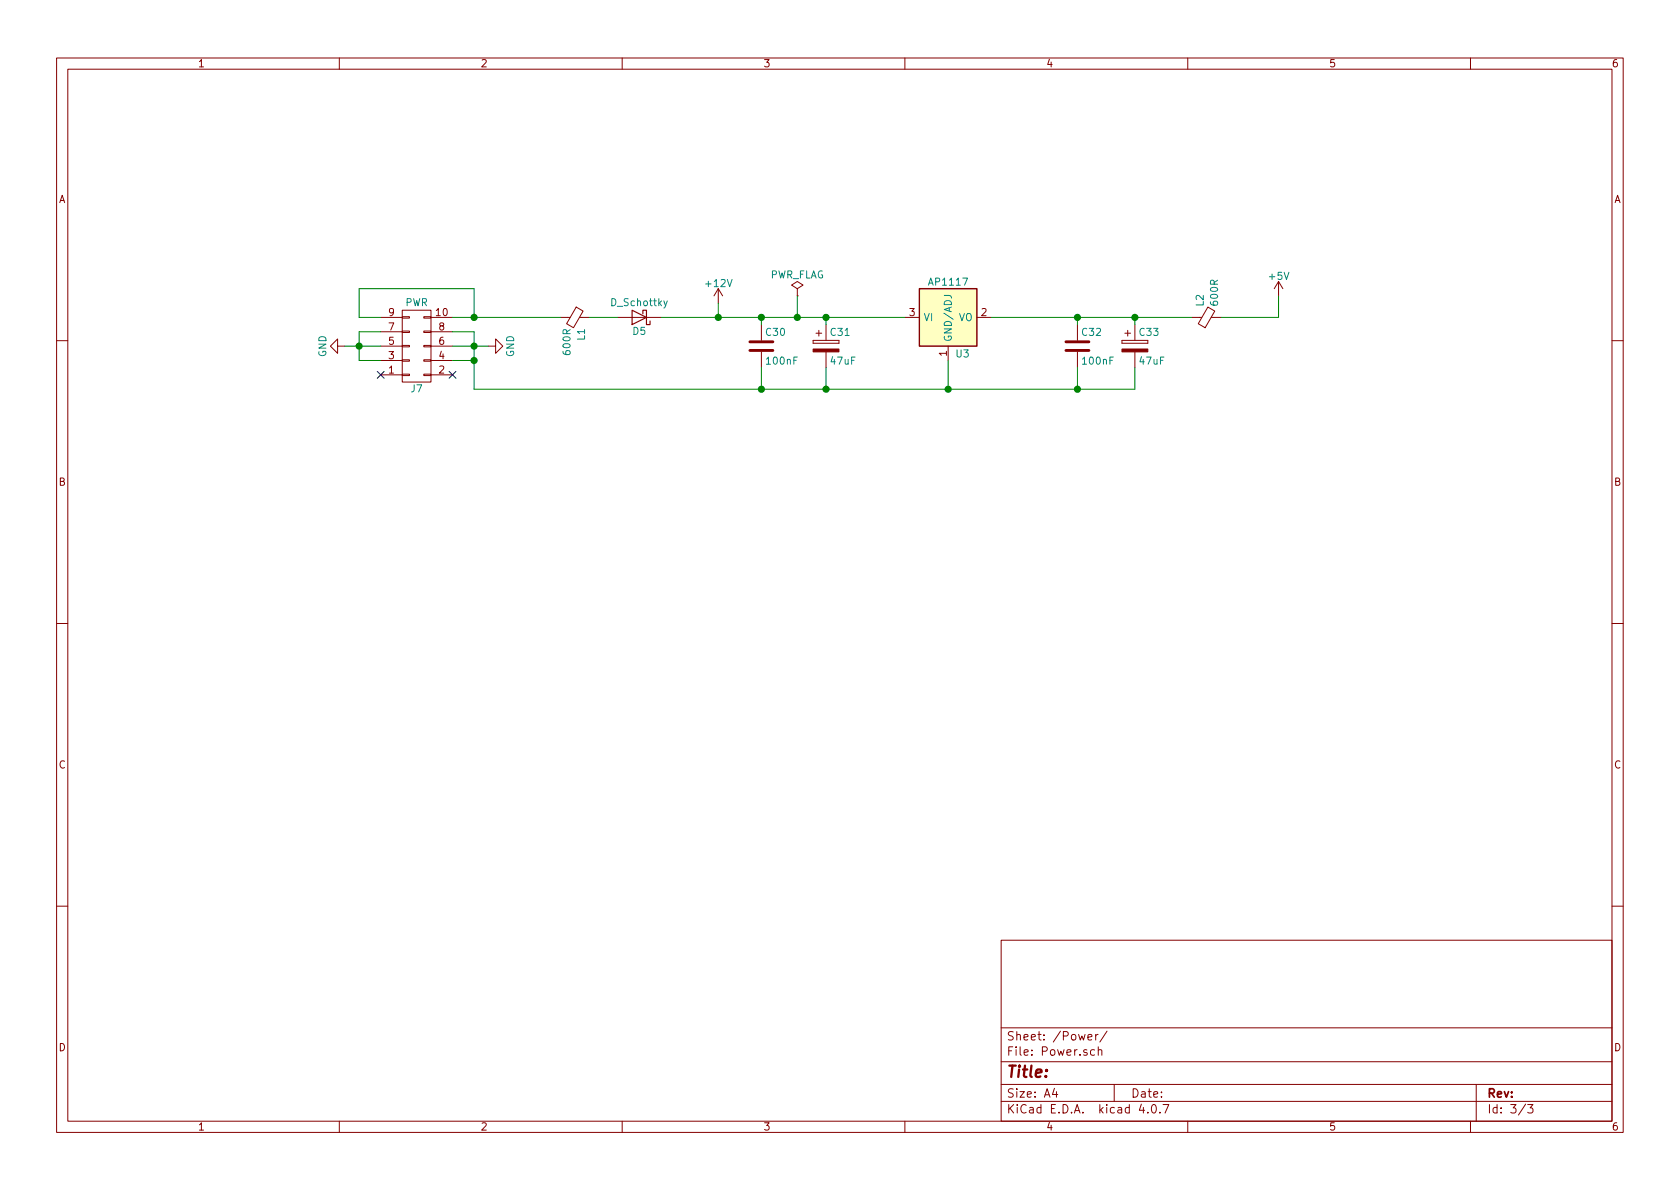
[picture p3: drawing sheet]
EESchema Schematic File Version 2
LIBS:valves
LIBS:power
LIBS:device
LIBS:transistors
LIBS:conn
LIBS:linear
LIBS:regul
LIBS:74xx
LIBS:cmos4000
LIBS:adc-dac
LIBS:memory
LIBS:xilinx
LIBS:microcontrollers
LIBS:dsp
LIBS:microchip
LIBS:analog_switches
LIBS:motorola
LIBS:texas
LIBS:intel
LIBS:audio
LIBS:interface
LIBS:digital-audio
LIBS:philips
LIBS:display
LIBS:cypress
LIBS:siliconi
LIBS:opto
LIBS:atmel
LIBS:contrib
LIBS:switches
LIBS:Sampler-cache
EELAYER 25 0
EELAYER END
$Descr A4 11693 8268
encoding utf-8
Sheet 42 3
Title ""
Date ""
Rev ""
Comp ""
Comment1 ""
Comment2 ""
Comment3 ""
Comment4 ""
$EndDescr
$Comp
L CONN_02X05 J7
U 1 1
P 2900 2400
F 0 "J7" H 2900 2700 50  0000 C CNN
F 1 "PWR" H 2900 2100 50  0000 C CNN
F 2 "Pin_Headers:Pin_Header_Straight_2x05_Pitch2.54mm" H 2900 1200 50  0001 C CNN
F 3 "" H 2900 1200 50  0001 C CNN
	1    2900 2400
	1    0    0    1   
$EndComp
$Comp
L GND #PWR032
U 1 1
P 3400 2400
F 0 "#PWR032" H 3400 2150 50  0001 C CNN
F 1 "GND" H 3400 2250 50  0000 C CNN
F 2 "" H 3400 2400 50  0001 C CNN
F 3 "" H 3400 2400 50  0001 C CNN
	1    3400 2400
	0    -1   -1   0   
$EndComp
Wire Wire Line
	3150 2400 3400 2400
Wire Wire Line
	3150 2300 3300 2300
Wire Wire Line
	3300 2300 3300 2700
Connection ~ 3300 2400
Wire Wire Line
	3300 2500 3150 2500
$Comp
L GND #PWR033
U 1 1
P 2400 2400
F 0 "#PWR033" H 2400 2150 50  0001 C CNN
F 1 "GND" H 2400 2250 50  0000 C CNN
F 2 "" H 2400 2400 50  0001 C CNN
F 3 "" H 2400 2400 50  0001 C CNN
	1    2400 2400
	0    1    -1   0   
$EndComp
Wire Wire Line
	2400 2400 2650 2400
Wire Wire Line
	2650 2300 2500 2300
Wire Wire Line
	2500 2300 2500 2500
Connection ~ 2500 2400
Wire Wire Line
	2500 2500 2650 2500
NoConn ~ 3150 2600
NoConn ~ 2650 2600
$Comp
L Ferrite_Bead_Small L1
U 1 1
P 4000 2200
F 0 "L1" H 4075 2250 50  0000 L CNN
F 1 "600R" H 4075 2150 50  0000 L CNN
F 2 "Capacitors_SMD:C_0805_HandSoldering" V 3930 2200 50  0001 C CNN
F 3 "" H 4000 2200 50  0001 C CNN
	1    4000 2200
	0    1    1    0   
$EndComp
Wire Wire Line
	2650 2200 2500 2200
Wire Wire Line
	2500 2200 2500 2000
Wire Wire Line
	2500 2000 3300 2000
Wire Wire Line
	3300 2000 3300 2200
Wire Wire Line
	3150 2200 3900 2200
Connection ~ 3300 2200
$Comp
L D_Schottky D5
U 1 1
P 4450 2200
F 0 "D5" H 4450 2300 50  0000 C CNN
F 1 "D_Schottky" H 4450 2100 50  0000 C CNN
F 2 "Diodes_SMD:D_SOD-323_HandSoldering" H 4450 2200 50  0001 C CNN
F 3 "" H 4450 2200 50  0001 C CNN
	1    4450 2200
	-1   0    0    1   
$EndComp
Wire Wire Line
	4100 2200 4300 2200
$Comp
L +12V #PWR034
U 1 1
P 5000 2100
F 0 "#PWR034" H 5000 1950 50  0001 C CNN
F 1 "+12V" H 5000 2240 50  0000 C CNN
F 2 "" H 5000 2100 50  0001 C CNN
F 3 "" H 5000 2100 50  0001 C CNN
	1    5000 2100
	1    0    0    -1  
$EndComp
Wire Wire Line
	4600 2200 6300 2200
Wire Wire Line
	5000 2200 5000 2100
$Comp
L C C30
U 1 1
P 5300 2400
F 0 "C30" H 5325 2500 50  0000 L CNN
F 1 "100nF" H 5325 2300 50  0000 L CNN
F 2 "Capacitors_SMD:C_0603_HandSoldering" H 5338 2250 50  0001 C CNN
F 3 "" H 5300 2400 50  0001 C CNN
	1    5300 2400
	1    0    0    -1  
$EndComp
Wire Wire Line
	5300 2200 5300 2250
Connection ~ 5000 2200
$Comp
L CP C31
U 1 1
P 5750 2400
F 0 "C31" H 5775 2500 50  0000 L CNN
F 1 "47uF" H 5775 2300 50  0000 L CNN
F 2 "Capacitors_SMD:CP_Elec_8x5.4" H 5788 2250 50  0001 C CNN
F 3 "" H 5750 2400 50  0001 C CNN
	1    5750 2400
	1    0    0    -1  
$EndComp
Wire Wire Line
	5750 2200 5750 2250
Connection ~ 5300 2200
Wire Wire Line
	3300 2700 7900 2700
Wire Wire Line
	5750 2700 5750 2550
Connection ~ 3300 2500
Wire Wire Line
	5300 2550 5300 2700
Connection ~ 5300 2700
$Comp
L AP1117 U3
U 1 1
P 6600 2200
F 0 "U3" H 6700 1950 50  0000 C CNN
F 1 "AP1117" H 6600 2450 50  0000 C CNN
F 2 "TO_SOT_Packages_SMD:SOT-223" H 6600 1850 50  0001 C CNN
F 3 "" H 6700 1950 50  0001 C CNN
	1    6600 2200
	1    0    0    -1  
$EndComp
Connection ~ 5750 2200
Wire Wire Line
	6600 2700 6600 2500
Connection ~ 5750 2700
$Comp
L C C32
U 1 1
P 7500 2400
F 0 "C32" H 7525 2500 50  0000 L CNN
F 1 "100nF" H 7525 2300 50  0000 L CNN
F 2 "Capacitors_SMD:C_0603_HandSoldering" H 7538 2250 50  0001 C CNN
F 3 "" H 7500 2400 50  0001 C CNN
	1    7500 2400
	1    0    0    -1  
$EndComp
$Comp
L CP C33
U 1 1
P 7900 2400
F 0 "C33" H 7925 2500 50  0000 L CNN
F 1 "47uF" H 7925 2300 50  0000 L CNN
F 2 "Capacitors_SMD:CP_Elec_8x5.4" H 7938 2250 50  0001 C CNN
F 3 "" H 7900 2400 50  0001 C CNN
	1    7900 2400
	1    0    0    -1  
$EndComp
Wire Wire Line
	6900 2200 8300 2200
Wire Wire Line
	7900 2200 7900 2250
Wire Wire Line
	7500 2250 7500 2200
Connection ~ 7500 2200
Wire Wire Line
	7900 2700 7900 2550
Connection ~ 6600 2700
Wire Wire Line
	7500 2550 7500 2700
Connection ~ 7500 2700
$Comp
L Ferrite_Bead_Small L2
U 1 1
P 8400 2200
F 0 "L2" H 8475 2250 50  0000 L CNN
F 1 "600R" H 8475 2150 50  0000 L CNN
F 2 "Capacitors_SMD:C_0805_HandSoldering" V 8330 2200 50  0001 C CNN
F 3 "" H 8400 2200 50  0001 C CNN
	1    8400 2200
	0    -1   -1   0   
$EndComp
Connection ~ 7900 2200
$Comp
L +5V #PWR035
U 1 1
P 8900 2050
F 0 "#PWR035" H 8900 1900 50  0001 C CNN
F 1 "+5V" H 8900 2190 50  0000 C CNN
F 2 "" H 8900 2050 50  0001 C CNN
F 3 "" H 8900 2050 50  0001 C CNN
	1    8900 2050
	1    0    0    -1  
$EndComp
Wire Wire Line
	8500 2200 8900 2200
Wire Wire Line
	8900 2200 8900 2050
$Comp
L PWR_FLAG #FLG036
U 1 1
P 5550 2050
F 0 "#FLG036" H 5550 2125 50  0001 C CNN
F 1 "PWR_FLAG" H 5550 2200 50  0000 C CNN
F 2 "" H 5550 2050 50  0001 C CNN
F 3 "" H 5550 2050 50  0001 C CNN
	1    5550 2050
	1    0    0    -1  
$EndComp
Wire Wire Line
	5550 2050 5550 2200
Connection ~ 5550 2200
$EndSCHEMATC
